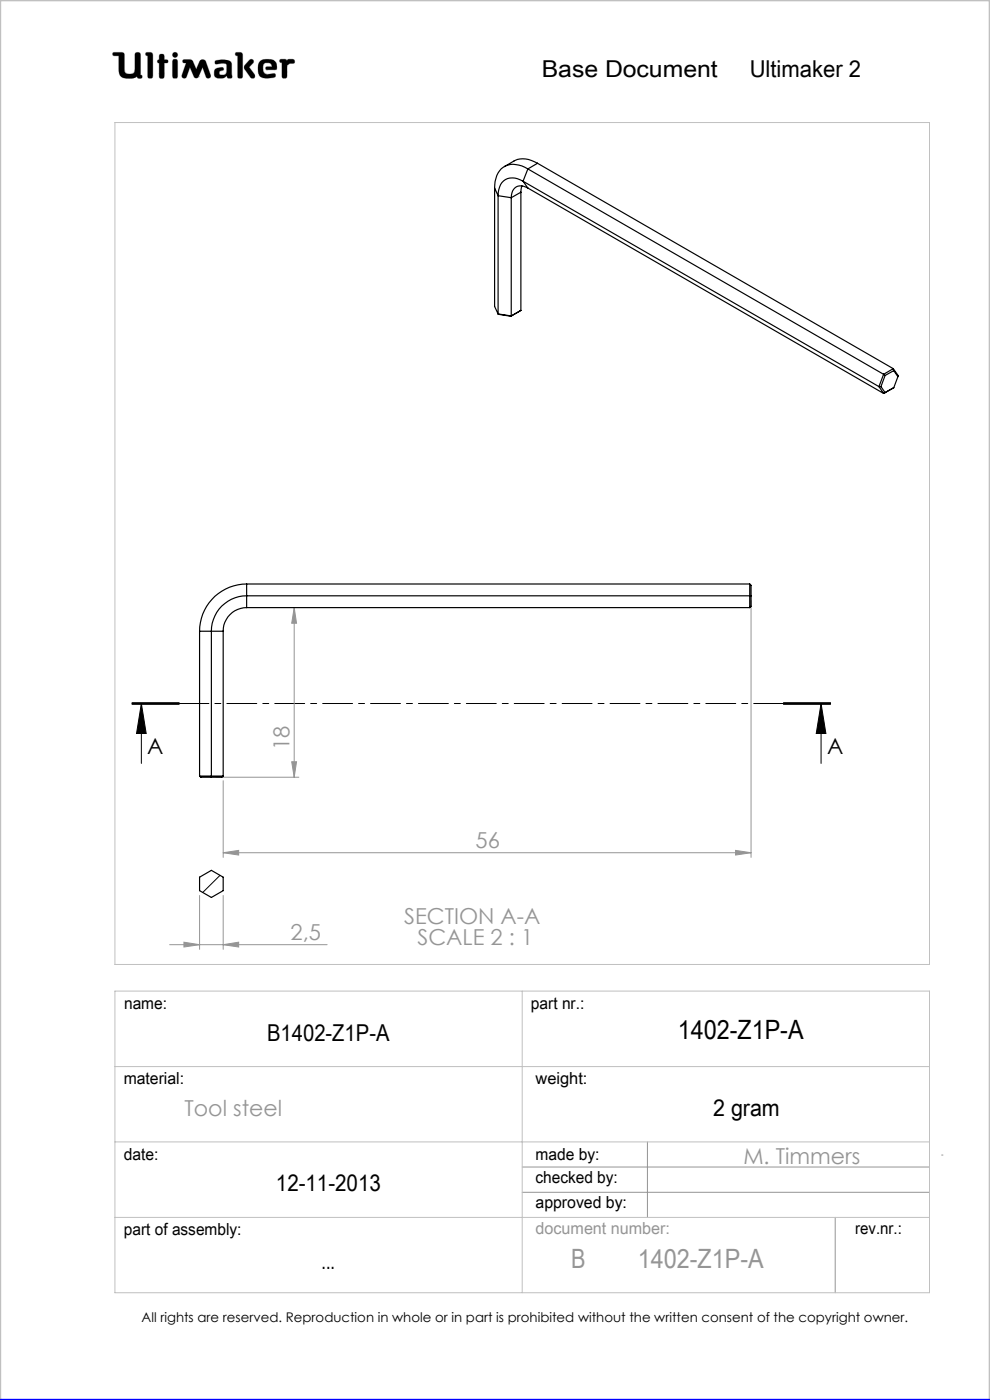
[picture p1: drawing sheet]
<svg xmlns="http://www.w3.org/2000/svg" width="210mm" height="297mm" viewBox="0 0 210 297" stroke-linecap="round" stroke-linejoin="round" font-family="sans-serif">
<g fill="none" stroke="#c0c0c0" stroke-width=".21">
<path d="M24 11.1h1.9l.4 .3 .2 3.9a1.51 1.51 0 0 0 2 0l.2-4a.77 .77 0 0 1 1 0l.1 4.6 .3 .1a.39 .39 0 0 1-.3 .6l-.6-.1-.1-.3-.9 .4-2.1-.1-.6-.5-.3-1.5v-2.7h-1a.39 .39 0 0 1-.3-.2 .39 .39 0 0 1 .1-.5zM31 11.1l1.2 .1 .2 .4-.1 4.8a.6 .6 0 0 1-.6 .2 .6 .6 0 0 1-.4-.5v-4.3l-.4-.1zM33.8 12.7v-1.1a.6 .6 0 0 1 .7-.1 .6 .6 0 0 1 .4 .5v.7h.6a.37 .37 0 0 1 0 .6l-.6 .1-.1 3.1a.6 .6 0 0 1-.6 .1 .6 .6 0 0 1-.4-.5v-2.7M33.8 12.7h.1M33.8 13.4h.1M33.8 15.7h.1M33.8 12.7h-.3l-.1 .3v.2l.4 .2M36.7 11.3l.4-.2 .4 .2 .2 .3-.2 .4-.4 .2-.4-.2-.1-.4zM36.8 12.6h.7l.2 .5v3l-.2 .5h-.7l-.2-.5v-3zM38.9 12.7h1.6l.5 .4 .6 1.6 .7-1.6 .5-.4 .6 .1 1.3 3.1-.1 .5a.53 .53 0 0 1-.5 .2 .53 .53 0 0 1-.4-.3l-.7-2-1 2.1-.4 .2-.4-.2-.9-2.1-.7 2a.54 .54 0 0 1-.5 .3 .54 .54 0 0 1-.5-.2v-.5l.9-2.5-.7-.2zM42.1 16.3h.1M45.6 12.9a3.7 3.7 0 0 1 3.4 .3l.1 .5 .1 2.7a.64 .64 0 0 1-1-.2l-1 .4-1.2-.1a1.15 1.15 0 0 1 0-2l1-.2 .3 .1 .1 .4-.8 .3-.1 .6 .2 .1 .8 .1 .4-.2 .2-.6-.1-1.5a2.59 2.59 0 0 0-2 0l-.4-.2z"/>
<path d="M50 11.1l1.3 .1 .2 .4-.1 4.8a.57 .57 0 0 1-.6 .2 .57 .57 0 0 1-.4-.5v-4.3l-.4-.1zM52.9 12.8l.4-.2 .4 .1 .1 .4-1 1.1 1.2 1.6 .1 .5-.2 .3h-.4l-.4-.2-1.3-2 .1-.6zM55 13.3a2.62 2.62 0 0 1 3.5-.1l.2 1.1-.1 .5h-2l-.3-.2 .1-.4 1.3-.1-.2-.5-.3-.2-.9-.1-.4 .4-.1 1.1 .2 .6 .8 .4 1.5-.2 .1 .1v.6a3.8 3.8 0 0 1-3.3-.1 3.2 3.2 0 0 1-.1-2.9zM56.6 14.8h.1M59.4 12.6h1.2l.3 .3a1.21 1.21 0 0 1 1.5-.2v.7l-.9 .1-.6 .4-.1 2.5a.6 .6 0 0 1-.6 .2 .6 .6 0 0 1-.4-.5v-2.8l-.5-.2zM24.4 26h172.8v178.6h-172.8zM24.4 210.3h172.8v63.9h-172.8zM110.8 210.3v63.9M24.4 226.3h172.8M24.4 242.2h172.8M24.4 258.3h172.8"/>
</g>
<g fill="none" stroke="#959595" stroke-width=".21">
<path d="M62.4 128.9l.5 3.3h-1zM62.4 128.9v36M159.3 127.4v54.5M45.8 164.9h17.6M47.3 165.6v16.3M61.9 161.6h1l-.5 3.3zM39 199.9l3.3 .5-3.3 .5zM42.3 190v11.4M47.3 180.9l3.3-.5v1zM47.3 190v11.4M47.3 180.9h112M156 180.4l3.3 .5-3.3 .5z"/>
<path d="M36 200.4h33.4M47.3 200.4l3.3-.5v1zM110.8 247.6h86.4M110.8 252.9h86.4M137.3 242.2v16.1M177.2 258.3v15.9M199.7 245h.3"/>
</g>
<path d="M0 297v-297h210v297" fill="none" stroke="#c0c0c0" stroke-width=".5"/>
<path d="M0 297h210" fill="none" stroke="#00f" stroke-width=".5"/>
<path d="M45.7 12.9l-.1 .5 .2 .2 1.2-.2 .9 .1 .2 .3-.1 1.4a.84 .84 0 0 1-.6 .7 .84 .84 0 0 1-.9-.3l.1-.4 .4-.2a.36 .36 0 0 0 .4-.4 .36 .36 0 0 0-.4-.3 1.23 1.23 0 0 0-1.6 1 1.07 1.07 0 0 0 .3 1.1 1.07 1.07 0 0 0 1.1 .2h.6l.3-.2a.28 .28 0 0 1 .4-.3 .28 .28 0 0 1 .2 .4 .57 .57 0 0 0 .6 .2 .57 .57 0 0 0 .3-.6l-.1-2.4a1.23 1.23 0 0 0-1.5-1zM50 11.1v.6l.4 .1v4.6l.3 .2h.5l.3-.3v-4.8l-.4-.4zM53 12.7l-1.2 1.3v.5l1.4 2 .6 .1 .2-.2v-.6l-1.2-1.6 1-.9v-.4l-.4-.3zM55.2 12.9a2.9 2.9 0 0 0 .1 3.4l.5 .2 1 .1 1.4-.2 .3-.2-.1-.5-.2-.1-1.4 .2-.6-.2-.3-.4-.1-.5a.99 .99 0 0 1 .7-1.3 .99 .99 0 0 1 1.2 .7l-1.2 .1-.2 .4 .3 .2h1.5a.51 .51 0 0 0 .6-.1 .51 .51 0 0 0 0-.6 1.62 1.62 0 0 0-2-1.5l-1.1 .1zM59.4 12.6l-.1 .6 .5 .1v3l.2 .3h.6l.3-.4v-2.3l.6-.4 .9-.1 .1-.5-.3-.3h-1l-.3 .3-.4-.3zM36.7 12.7l-.1 .3v3.4l.2 .2h.7l.2-.3v-3.4l-.2-.3zM36.6 11.6a.56 .56 0 0 0 1.1 0 .56 .56 0 0 0-1.1 0zM33.8 11.6v1.1l-.4 .2v.4l.4 .1v2.9l.2 .3h.5l.4-.4v-2.8l.7-.1 .1-.4-.3-.2h-.5v-.8l-.2-.4h-.6zM31 11.1l-.1 .6 .4 .1v4.5l.3 .3h.5l.3-.5v-4.7l-.4-.3zM38.8 12.7v.5l.7 .2-.9 2.5 .1 .6 .5 .1 .3-.2 .8-2.1 .9 2.1 .3 .2h.3l.3-.2 .9-2.1 .7 2.1 .6 .2 .4-.2v-.5l-1-2.8-.3-.4h-.7l-.3 .2-.8 1.8-.9-1.9-.4-.2zM24 11.2v.6h1.2v2.7a1.76 1.76 0 0 0 2.2 2.1h.9l.8-.4 .3 .4h.6l.2-.2-.1-.4-.3-.1v-4.4l-.4-.4h-.5l-.3 .4v3.4a.81 .81 0 0 1-1.1 .8h-.1a.86 .86 0 0 1-1-1.1l-.1-3.3-.4-.2z" fill-rule="evenodd" fill="#000"/>
<path d="M28 149.4h10zM28 149.2h10M28 149.1h10M30 149.3l1 6.3h-2zM30 149.3v12.7M166.2 149.2h10M166.2 149.1h10M166.2 149.4h10M174.2 149.3l1 6.3h-2.1zM174.2 149.3v12.7" fill="none" stroke="#000" stroke-width=".21"/>
<path d="M176.2 149.2h-148.2" fill="none" stroke="#000" stroke-width=".21" stroke-dasharray="6.3 1.3 1.3 1.3" stroke-dashoffset=".2"/>
<path d="M174.2 149.3l1 6.3h-2.1zM30 149.3l1 6.3h-2z" fill="#000"/>
<g fill="#959595">
<path d="M47.3 200.4l3.3-.5v1zM39 199.9l3.3 .5-3.3 .5z"/>
<path d="M47.3 180.9l3.3-.5v1zM156 180.4l3.3 .5-3.3 .5z"/>
<path d="M61.9 161.6h1l-.5 3.3zM62.4 128.9l.5 3.3h-1z"/>
</g>
<g fill="none" stroke="#000" stroke-width=".25">
<path d="M104.9 39.9l.8 1.6M104.9 39.9v25.1l.8 1.6M110.7 39.4l-.2 1.4M110.9 38.4a3.1 3.1 0 0 0-4.9 1.3l-.3 1.8M110.9 38.4l75.5 43.6M110.9 38.4l1.1 1.5M112 35.8a4.4 4.4 0 0 0-6 .4l-.8 1.6-.3 2.1M112 39.9a2.16 2.16 0 0 0-2.5-.2 2.16 2.16 0 0 0-1.1 2.2M112 35.8l-1.1 2.6M112 35.8l75.4 43.6M112 39.9l75.4 43.6M114 34.6a5 5 0 0 0-5-.5l-2 1.2"/>
<path d="M114 34.6l-2 1.2M114 34.6l75.5 43.6M105.7 41.5l2.7 .4M105.7 41.5v25.1M108.4 41.9v25.1M110.5 40.8l-2.1 1.1M110.5 40.8v25.1M105.7 66.6l2.7 .4M105.7 66.6l2.7 .5M108.4 67v.1M110.5 65.9l-2.1 1.1M110.5 65.9l-2.1 1.2"/>
<path d="M187.4 79.4l-1 2.6M187.4 79.4l.3 .3M187.7 79.7l-.8 2.3M189.5 78.2l-2.1 1.2M189.5 78.2l.1 .4M189.5 78.2l1 1.5v.2M189.6 78.6l-1.9 1.1M189.6 78.6l.9 1.3M190.5 79.9l-.9 2.4M186.4 82h.5M186.4 82l1 1.5M186.9 82l.8 1.3"/>
<path d="M187.7 83.3l-.3 .2M189.6 82.3l-1.9 1M189.6 82.3l-2.2 1.2M42.3 133.9h5M42.3 133.9v30.7M47.3 133.9v30.7M52.3 128.9a5 5 0 0 0-5 5M52.3 123.9a10 10 0 0 0-10 10M52.3 123.9v5M52.3 123.9h106.7M52.3 128.9h106.7M159 123.9v5"/>
<path d="M159 123.9l.3 .3v4.4l-.3 .3M159.3 126.4h-107a7.5 7.5 0 0 0-7.5 7.5v31M42.3 164.6h5M42.3 164.6l.3 .3h4.5l.2-.3M42.3 186.1l2.5-1.5 2.5 1.5v2.8l-2.5 1.5-2.5-1.5z"/>
</g>
<path d="M46.7 185.7l-3.7 3.6" fill="none" stroke="#000" stroke-width=".21"/>
<text font-size="5.6" x="143.8" y="220.3">1402-Z1P-A</text>
<g font-size="5.6" fill="#959595">
<text x="121.1" y="269.1">B</text>
<text x="135.3" y="269.1">1402-Z1P-A</text>
</g>
<g font-size="4.9">
<text x="114.9" y="16.4">Base Document</text>
<text x="159" y="16.3">Ultimaker 2</text>
<text x="56.7" y="220.9">B1402-Z1P-A</text>
<text x="151.3" y="236.7">2 gram</text>
<text x="58.5" y="252.7">12-11-2013</text>
<text x="68.2" y="269.3">...</text>
</g>
<g font-size="4.7">
<text x="31.3" y="159.9">A</text>
<text x="175.4" y="159.9">A</text>
</g>
<g font-size="4.7" fill="#959595">
<text x="61.4" y="159.1" transform="rotate(-90 61.4 159.1)">18</text>
<text x="100.9" y="179.9">56</text>
<text x="85.7" y="195.9">SECTION A-A</text>
<text x="61.6" y="199.4">2,5</text>
<text x="88.6" y="200.5">SCALE 2 : 1</text>
<text x="39.1" y="236.7">Tool steel</text>
<text x="157.7" y="246.9">M. Timmers</text>
</g>
<g font-size="3.5">
<text x="26.3" y="214.1">name:</text>
<text x="112.6" y="214">part nr.:</text>
<text x="26.2" y="229.9">material:</text>
<text x="113.6" y="229.9">weight:</text>
<text x="26.3" y="246">date:</text>
<text x="113.6" y="246">made by:</text>
<text x="113.6" y="251.1">checked by:</text>
<text x="113.6" y="256.3">approved by:</text>
<text x="26.3" y="262">part of assembly:</text>
<text x="181.4" y="261.9">rev.nr.:</text>
</g>
<text font-size="3.5" fill="#959595" x="113.6" y="261.8">document number:</text>
<text font-size="2.8" x="30" y="280.4">All rights are reserved. Reproduction in whole or in part is prohibited without the written consent of the copyright owner.</text>
</svg>
